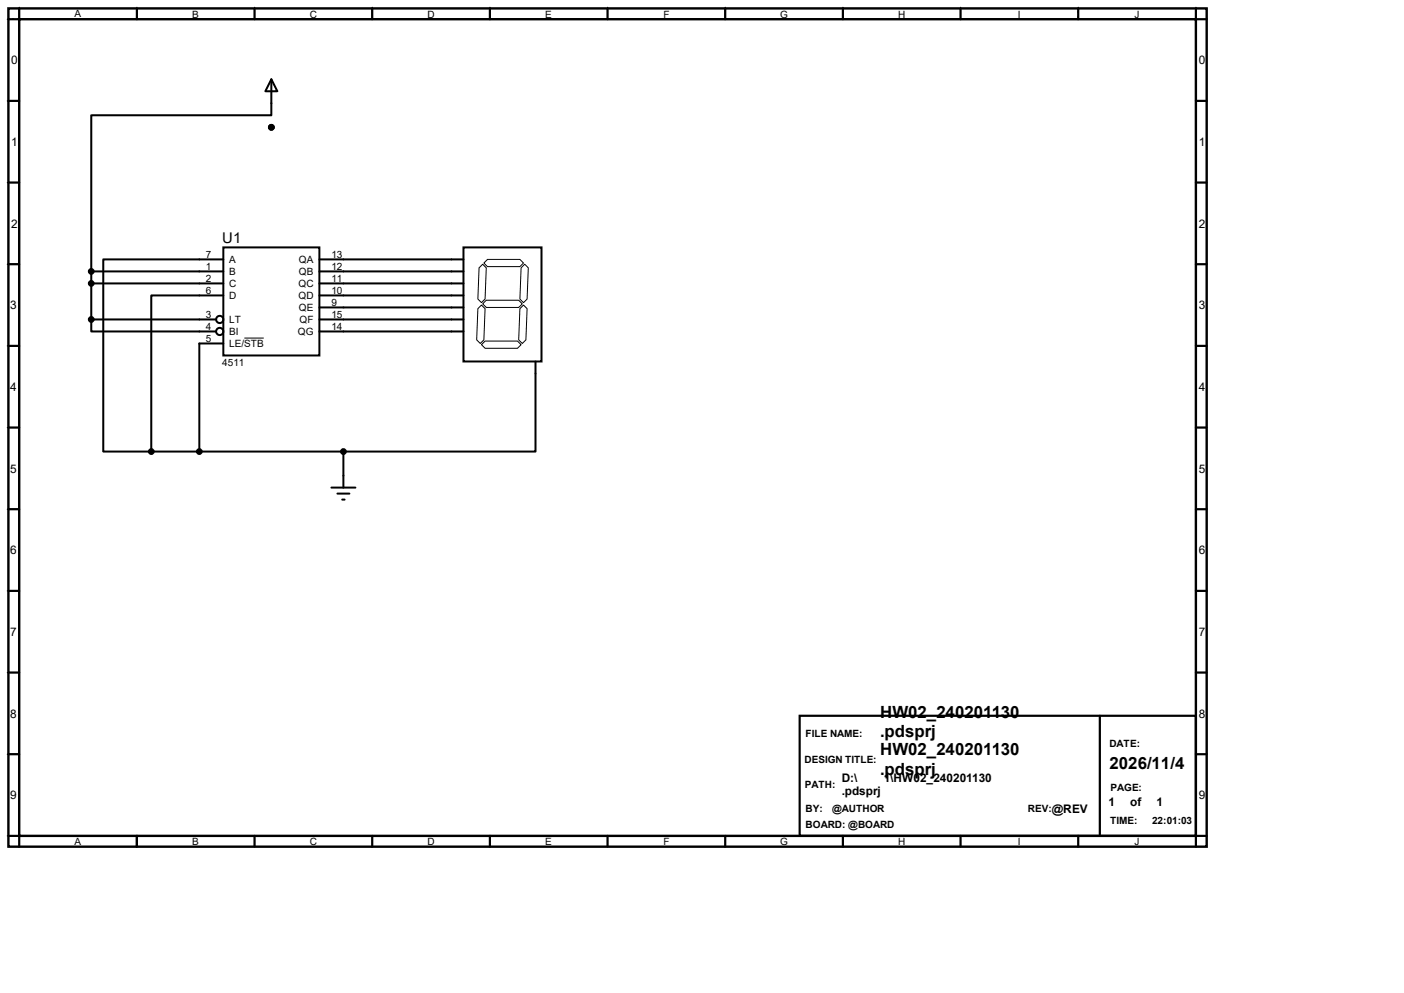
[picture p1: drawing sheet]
<svg xmlns="http://www.w3.org/2000/svg" width="297mm" height="210mm" viewBox="0 0 297 210" stroke-linecap="round" stroke-linejoin="round" font-family="sans-serif">
<path d="M1.8 1.8h253.5v177.3h-253.5zM4.1 4.1h248.9v172.7h-248.9z" fill="none" stroke="#000" stroke-width=".51"/>
<g fill="none" stroke="#000" stroke-width=".47">
<path d="M4.1 1.8v2.3h-2.3M29 1.8v2.3M53.8 1.8v2.3M78.7 1.8v2.3M103.6 1.8v2.3M128.5 1.8v2.3M153.4 1.8v2.3M178.3 1.8v2.3M203.2 1.8v2.3M228.1 1.8v2.3M253 1.8v2.3h2.3M1.8 21.3h2.3"/>
<path d="M1.8 38.6h2.3M253 21.3h2.3M253 38.6h2.3M1.8 55.9h2.3M253 55.9h2.3M1.8 73.2h2.3M253 73.2h2.3M1.8 90.4h2.3M253 90.4h2.3M1.8 107.7h2.3M253 107.7h2.3M1.8 125h2.3"/>
<path d="M253 125h2.3M1.8 142.2h2.3M1.8 159.5h2.3M169.2 151.4h83.8v25.4h-83.8zM232.7 151.4v25.4M253 142.2h2.3M253 159.5h2.3M1.8 176.8h2.3v2.3M29 176.8v2.3M53.8 176.8v2.3M78.7 176.8v2.3M103.6 176.8v2.3"/>
<path d="M128.5 176.8v2.3M153.4 176.8v2.3M178.3 176.8v2.3M203.2 176.8v2.3M228.1 176.8v2.3M255.3 176.8h-2.3v2.3"/>
</g>
<g fill="none" stroke="#000" stroke-width=".21">
<path d="M1.5 4.1h2.4M4.1 1.5v2.3M29 1.5v2.3M53.8 1.5l.1 2.3M78.7 1.5l.1 2.3M103.6 1.5l.1 2.3M128.5 1.5l.1 2.3M153.4 1.5l.1 2.3M178.3 1.5l.1 2.3M203.2 1.5v2.3M228.1 1.5v2.3M253 1.5v2.3"/>
<path d="M1.5 21.3h2.4M1.5 38.6h2.4M1.5 55.9h2.4M101.3 56.6l.8-.7 .8 .7-.3 6.6-.7 .8-.8-.8zM102.4 55.6l.7-.7h6.9l.7 .7-.7 .8h-6.9zM111 55.9l.8 .7-.3 6.6-.8 .8-.7-.8 .2-6.6zM1.5 73.2h2.4M51.7 71.5h4.1M101.1 65.3l.8-.8 .7 .8-.2 6.6-.8 .7-.8-.7zM101.9 72.9l.7-.8h6.9l.7 .8-.7 .8h-6.9zM102.9 63.5h6.8l.8 .8-.8 .7h-6.8l-.8-.7zM110 65.3l.7-.8 .8 .8-.2 6.6-.8 .7-.8-.7z"/>
<path d="M1.5 90.4h2.4M1.5 107.7h2.4M1.5 125h2.4M1.5 142.2h2.4M1.5 159.5h2.4M1.5 176.8h2.4"/>
</g>
<g fill="none" stroke="#000" stroke-width=".42">
<path d="M57.4 16.8l1.3 2.5h-2.6zM57.4 16.8v7.6h-38.1v33M19.3 57.4h27.9M19.3 59.9h27.9M19.3 57.4v10.2M47.2 52.3h20.4v22.9h-20.4zM47.2 54.9h-25.4v40.6h10.2M67.6 54.9h30.4M67.6 57.4h30.4M67.6 59.9h30.4M98 52.3h16.6v24.2h-16.6zM19.3 67.6v2.5h26.4"/>
<path d="M19.3 67.6h26.4M47.2 62.5h-15.2v33M47.2 72.6h-5v22.9M67.6 62.5h30.4M67.6 65h30.4M67.6 67.6h30.4M67.6 70.1h30.4M113.3 76.5v19h-40.7M32 95.5h40.6M72.6 95.5v7.6M70.1 103.1h5.1M71.4 104.4h2.5"/>
<path d="M72.4 105.7h.5"/>
<circle cx="46.5" cy="67.6" r=".76"/>
<circle cx="46.5" cy="70.1" r=".76"/>
</g>
<circle cx="57.4" cy="26.9" r=".21" fill="#000"/>
<g fill="#000" stroke="#000" stroke-width=".42">
<circle cx="57.4" cy="26.9" r=".51"/>
<circle cx="19.3" cy="59.9" r=".51"/>
<circle cx="19.3" cy="57.4" r=".51"/>
<circle cx="19.3" cy="67.6" r=".51"/>
<circle cx="32" cy="95.5" r=".51"/>
<circle cx="42.2" cy="95.5" r=".51"/>
<circle cx="72.6" cy="95.5" r=".51"/>
</g>
<g font-size="3.6">
<text x="186.2" y="151.8">HW02_240201130</text>
<text x="186.2" y="155.9">.pdsprj</text>
<text x="186.2" y="159.7">HW02_240201130</text>
<text x="186.2" y="163.8">.pdsprj</text>
<text x="234.7" y="162.7">2026/11/4</text>
</g>
<text font-size="3.1" x="47" y="51.4">U1</text>
<g font-size="2.5">
<text x="2.4" y="13.6">0</text>
<text x="253.6" y="13.6">0</text>
<text x="2.4" y="30.9">1</text>
<text x="253.6" y="30.9">1</text>
<text x="2.4" y="48.1">2</text>
<text x="253.6" y="48.1">2</text>
<text x="2.1" y="65.4">3</text>
<text x="253.6" y="65.4">3</text>
<text x="2.1" y="82.7">4</text>
<text x="253.6" y="82.7">4</text>
<text x="2.1" y="99.9">5</text>
<text x="253.6" y="99.9">5</text>
<text x="2.1" y="117.2">6</text>
<text x="253.6" y="117.2">6</text>
<text x="2.1" y="134.5">7</text>
<text x="253.6" y="134.5">7</text>
<text x="2.1" y="151.8">8</text>
<text x="253.6" y="151.8">8</text>
<text x="178.1" y="165.3">D:\</text>
<text x="186.9" y="165.3">1\HW02_240201130</text>
<text x="2.1" y="169">9</text>
<text x="178.1" y="168.2">.pdsprj</text>
<text x="222.5" y="172">@REV</text>
<text x="234.5" y="170.4">1</text>
<text x="239.1" y="170.4">of</text>
<text x="244.7" y="170.4">1</text>
<text x="253.6" y="169">9</text>
</g>
<g font-size="2.1">
<text x="15.8" y="3.6">A</text>
<text x="40.7" y="3.8">B</text>
<text x="65.5" y="3.8">C</text>
<text x="90.4" y="3.8">D</text>
<text x="115.4" y="3.8">E</text>
<text x="140.3" y="3.8">F</text>
<text x="165.1" y="3.8">G</text>
<text x="190" y="3.8">H</text>
<text x="215.3" y="3.8">I</text>
<text x="240" y="3.8">J</text>
<text x="43.5" y="54.5">7</text>
<text x="43.5" y="57">1</text>
<text x="43.5" y="59.6">2</text>
<text x="48.5" y="55.6">A</text>
<text x="48.5" y="58.2">B</text>
<text x="63.2" y="55.6">QA</text>
<text x="63.2" y="58.2">QB</text>
<text x="70.1" y="54.5">13</text>
<text x="70.1" y="57">12</text>
<text x="70.1" y="59.6">11</text>
<text x="43.5" y="62.1">6</text>
<text x="48.5" y="60.7">C</text>
<text x="48.5" y="63.2">D</text>
<text x="63.2" y="60.7">QC</text>
<text x="63.2" y="63.2">QD</text>
<text x="63.2" y="65.8">QE</text>
<text x="70.1" y="62.1">10</text>
<text x="70.1" y="64.6">9</text>
<text x="43.5" y="67.2">3</text>
<text x="43.5" y="69.7">4</text>
<text x="48.5" y="68.3">LT</text>
<text x="48.5" y="70.9">BI</text>
<text x="63" y="70.9">QG</text>
<text x="63.4" y="68.3">QF</text>
<text x="70.1" y="67.2">15</text>
<text x="70.1" y="69.7">14</text>
<text x="43.5" y="72.3">5</text>
<text x="47" y="77.3">4511</text>
<text x="48.5" y="73.4">LE/STB</text>
<text x="170.4" y="156">FILE NAME:</text>
<text x="170.2" y="161.4">DESIGN TITLE:</text>
<text x="234.7" y="158">DATE:</text>
<text x="170.3" y="166.8">PATH:</text>
<text x="234.9" y="167.4">PAGE:</text>
<text x="170.4" y="171.7">BY:</text>
<text x="176" y="171.7">@AUTHOR</text>
<text x="217.5" y="171.8">REV:</text>
<text x="15.8" y="178.8">A</text>
<text x="40.7" y="178.8">B</text>
<text x="65.5" y="178.8">C</text>
<text x="90.4" y="178.8">D</text>
<text x="115.4" y="178.8">E</text>
<text x="140.3" y="178.8">F</text>
<text x="165.1" y="178.8">G</text>
<text x="170.4" y="175.1">BOARD: @BOARD</text>
<text x="190" y="178.8">H</text>
<text x="215.3" y="178.8">I</text>
<text x="234.9" y="174.4">TIME:</text>
<text x="240" y="178.8">J</text>
<text x="243.7" y="174.4">22:01:03</text>
</g>
</svg>
